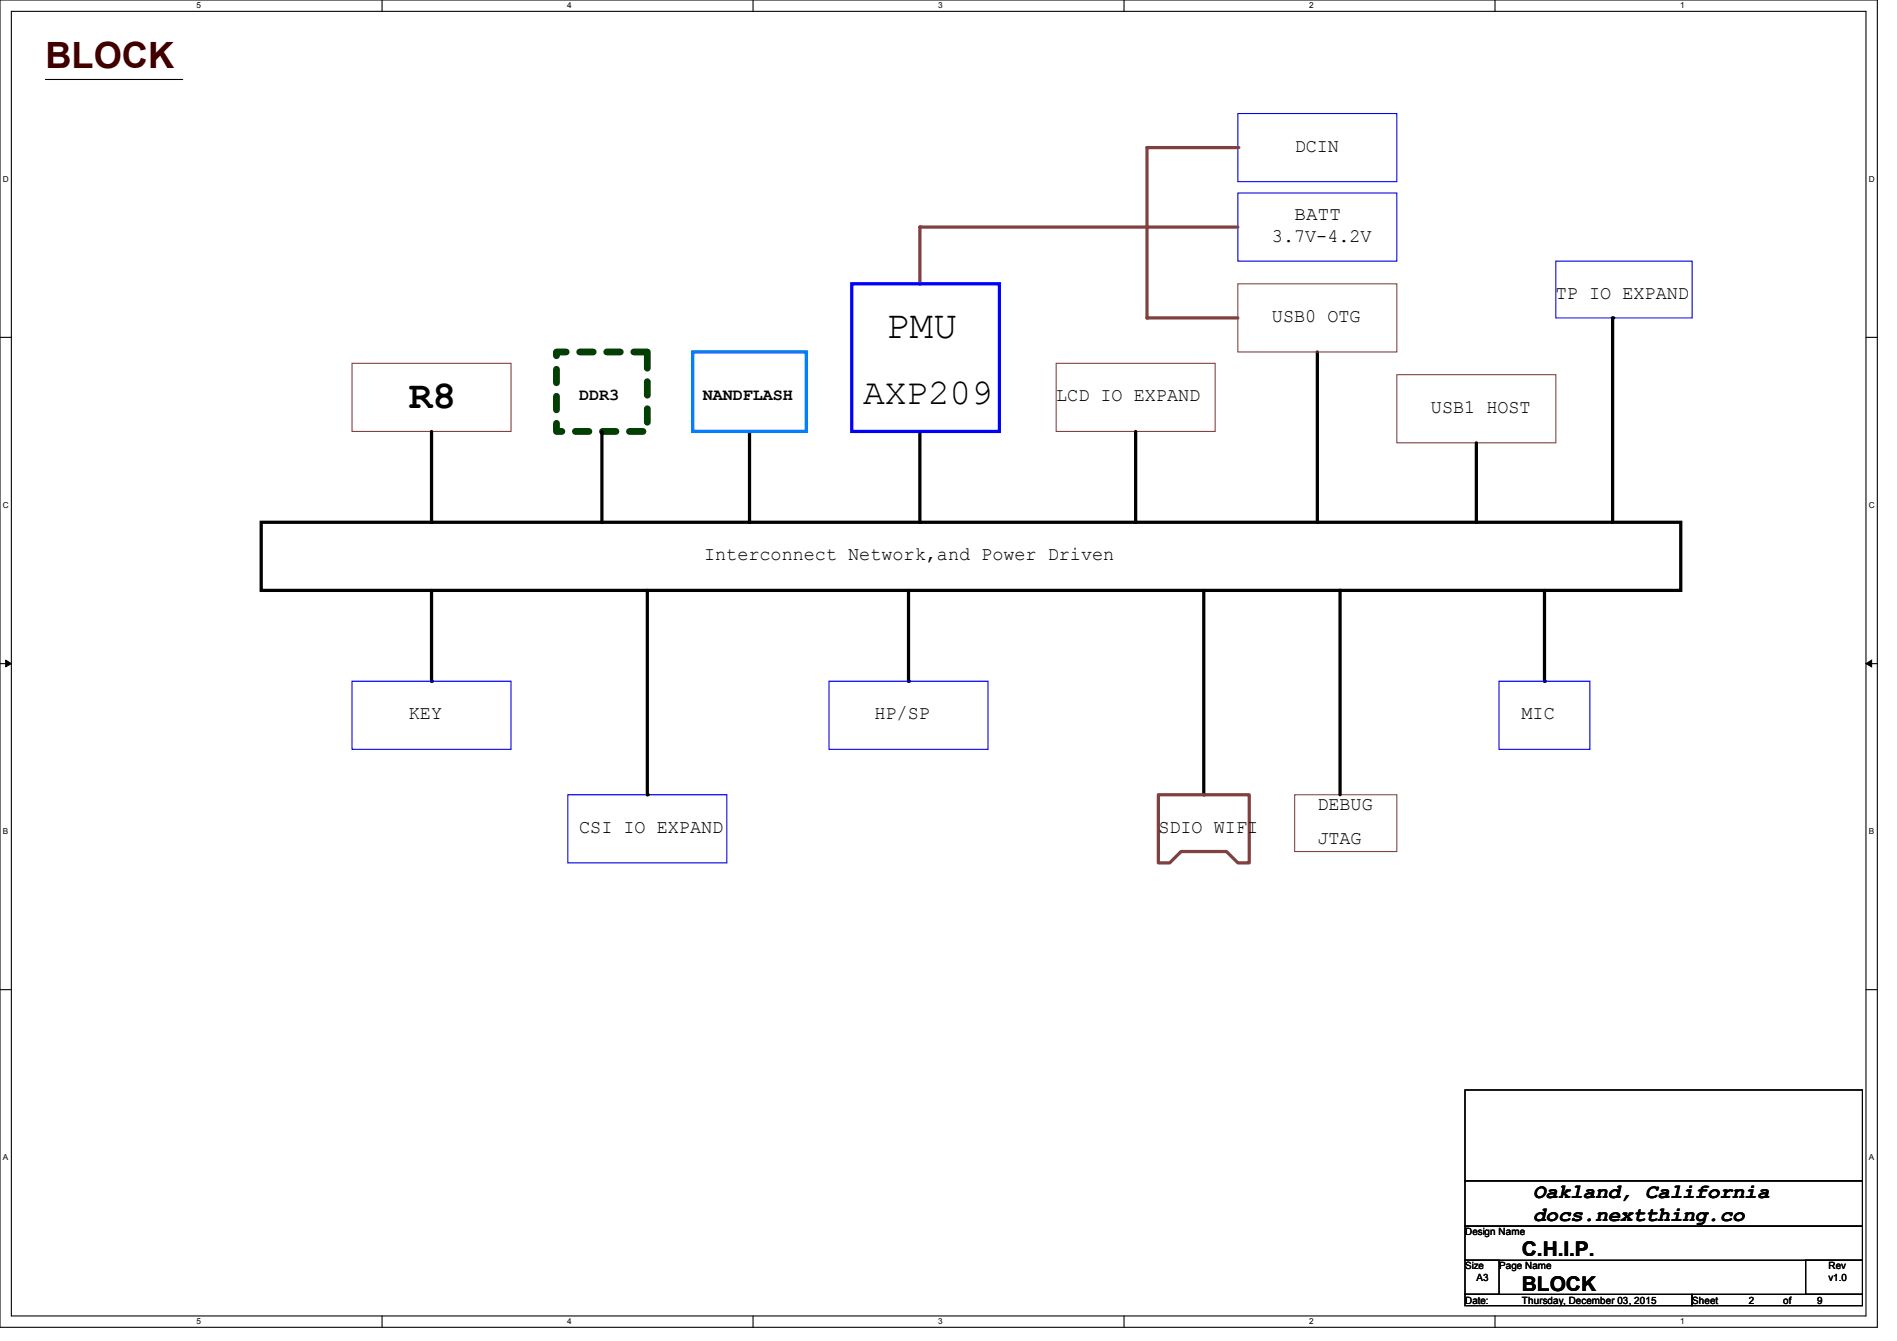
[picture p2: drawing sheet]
<svg xmlns="http://www.w3.org/2000/svg" width="297mm" height="210mm" viewBox="0 0 297 210" stroke-linecap="round" stroke-linejoin="round" font-family="sans-serif">
<path d="M0 0h293.9v207.9h-293.9zM1.8 1.8h290.3v204.3h-290.3z" fill="none" stroke="#000" stroke-width=".17"/>
<g fill="#fff">
<path d="M30.8 .2h.7v1.4h-.7z"/>
<path d="M30.8 206.2h.7v1.4h-.7z"/>
</g>
<path d="M59.8 0v1.8M59.8 206.1v1.8" fill="none" stroke="#000" stroke-width=".17"/>
<g fill="#fff">
<path d="M88.8 .2h.7v1.4h-.7z"/>
<path d="M88.8 206.2h.7v1.4h-.7z"/>
</g>
<path d="M117.9 0v1.8M117.9 206.1v1.8" fill="none" stroke="#000" stroke-width=".17"/>
<g fill="#fff">
<path d="M146.9 .2h.7v1.4h-.7z"/>
<path d="M146.9 206.2h.7v1.4h-.7z"/>
</g>
<path d="M176 0v1.8M176 206.1v1.8" fill="none" stroke="#000" stroke-width=".17"/>
<g fill="#fff">
<path d="M205 .2h.7v1.4h-.7z"/>
<path d="M205 206.2h.7v1.4h-.7z"/>
</g>
<path d="M234.1 0v1.8M234.1 206.1v1.8" fill="none" stroke="#000" stroke-width=".17"/>
<g fill="#fff">
<path d="M263.1 .2h.6v1.4h-.6z"/>
<path d="M263.1 206.2h.6v1.4h-.6z"/>
<path d="M.5 27.3h.9v1.4h-.9z"/>
<path d="M292.6 27.3h.9v1.4h-.9z"/>
<path d="M.5 78.4h.9v1.4h-.9z"/>
<path d="M292.6 78.4h.9v1.4h-.9z"/>
</g>
<path d="M0 52.8h1.8M292.1 52.8h1.8" fill="none" stroke="#000" stroke-width=".17"/>
<g fill="#fff">
<path d="M.5 129.5h.8v1.4h-.8z"/>
<path d="M292.6 129.5h.8v1.4h-.8z"/>
</g>
<path d="M0 103.9h1.8M292.1 103.9h1.8" fill="none" stroke="#000" stroke-width=".17"/>
<path d="M.9 103.4l.9 .5-.9 .5zM292.1 103.9l.9-.5v1z" fill="#000" stroke="#000" stroke-width=".16"/>
<g fill="#fff">
<path d="M.5 180.5h.8v1.4h-.8z"/>
<path d="M292.6 180.5h.8v1.4h-.8z"/>
</g>
<path d="M0 155h1.8M292.1 155h1.8" fill="none" stroke="#000" stroke-width=".17"/>
<path d="M165.4 56.9h24.8v10.7h-24.8z" fill="none" stroke="#804040" stroke-width=".17"/>
<path d="M206.2 55.1v26.7M117.3 67.6v14.2M144 67.6v14.2M177.8 67.6v14.2M40.9 81.8h222.2v10.7h-222.2zM67.6 92.5v14.2M142.2 92.5v14.2M188.5 92.5v32M241.8 92.5v14.2" fill="none" stroke="#000" stroke-width=".51"/>
<g fill="#000">
<circle cx="117.3" cy="81.8" r=".25"/>
<circle cx="144" cy="81.8" r=".25"/>
<circle cx="177.8" cy="81.8" r=".25"/>
<circle cx="206.2" cy="81.8" r=".25"/>
<circle cx="67.6" cy="106.7" r=".25"/>
<circle cx="142.2" cy="106.7" r=".25"/>
<circle cx="241.8" cy="106.7" r=".25"/>
<circle cx="188.5" cy="124.5" r=".25"/>
</g>
<path d="M193.8 17.8h24.9v10.6h-24.9zM193.8 30.2h24.9v10.7h-24.9z" fill="none" stroke="#00f" stroke-width=".17"/>
<path d="M179.6 49.8h14.2" fill="none" stroke="#804040" stroke-width=".51"/>
<circle cx="179.6" cy="49.8" r=".25" fill="#804040"/>
<path d="M179.6 23.1v26.7" fill="none" stroke="#804040" stroke-width=".51"/>
<circle cx="179.6" cy="23.1" r=".25" fill="#804040"/>
<path d="M179.6 23.1h14.2" fill="none" stroke="#804040" stroke-width=".51"/>
<circle cx="193.8" cy="23.1" r=".25" fill="#804040"/>
<path d="M179.6 35.6h14.2" fill="none" stroke="#804040" stroke-width=".51"/>
<circle cx="179.6" cy="35.6" r=".25" fill="#804040"/>
<path d="M144 35.6h35.6" fill="none" stroke="#804040" stroke-width=".51"/>
<circle cx="144" cy="35.6" r=".25" fill="#804040"/>
<path d="M144 35.6v8.8" fill="none" stroke="#804040" stroke-width=".51"/>
<circle cx="144" cy="44.4" r=".25" fill="#804040"/>
<path d="M55.1 56.9h24.9v10.7h-24.9zM193.8 44.4h24.9v10.7h-24.9zM218.7 58.7h24.9v10.6h-24.9zM202.7 124.5h16v8.8h-16z" fill="none" stroke="#804040" stroke-width=".17"/>
<path d="M252.5 49.8v32M67.6 67.6v14.2M94.2 67.6v14.2M231.1 69.3v12.5M101.3 92.5v32M209.8 92.5v32" fill="none" stroke="#000" stroke-width=".51"/>
<g fill="#000">
<circle cx="252.5" cy="49.8" r=".25"/>
<circle cx="67.6" cy="81.8" r=".25"/>
<circle cx="94.2" cy="81.8" r=".25"/>
<circle cx="209.8" cy="92.5" r=".25"/>
<circle cx="231.1" cy="81.8" r=".25"/>
<circle cx="101.3" cy="124.5" r=".25"/>
</g>
<path d="M133.3 44.4h23.2v23.2h-23.2z" fill="none" stroke="#00f" stroke-width=".51"/>
<path d="M243.6 40.9h21.3v8.9h-21.3zM55.1 106.7h24.9v10.6h-24.9zM129.8 106.7h24.9v10.6h-24.9zM234.7 106.7h14.2v10.6h-14.2zM88.9 124.5h24.9v10.6h-24.9z" fill="none" stroke="#00f" stroke-width=".17"/>
<path d="M181.4 124.5h14.2v10.6h-1.8l-1.8-1.8h-7.1l-1.8 1.8h-1.7z" fill="none" stroke="#804040" stroke-width=".51"/>
<path d="M7.1 12.4h21.3M28.4 12.4h.1M229.4 170.7h62.2v14.2h-62.2zM229.4 192h62.2v5.4h-62.2zM229.4 197.4h5.3v5.3h-5.3zM229.4 184.9h62.2v7.1h-62.2zM282.7 197.4h8.9v5.3h-8.9zM229.4 202.7h35.5v1.8h-35.5zM264.9 202.7h26.7v1.8h-26.7z" fill="none" stroke="#000" stroke-width=".17"/>
<path d="M87.1 55.1h14.2v12.5h-14.2z" fill="none" stroke="#004000" stroke-width="1.1" stroke-dasharray="2.1 2.1"/>
<path d="M108.5 55.1h17.7v12.5h-17.7z" fill="none" stroke="#0080ff" stroke-width=".51"/>
<g font-size="6.2">
<text x="138.7" y="52.9">PMU</text>
<text x="64" y="63.9">R8</text>
</g>
<text font-size="5.7" fill="#400000" x="7.1" y="10.6">BLOCK</text>
<text font-size="5.7" x="135.1" y="63.2">AXP209</text>
<g font-size="3.2">
<text x="240" y="187.6">Oakland, California</text>
<text x="240" y="191.1">docs.nextthing.co</text>
<text x="238.3" y="196.8">C.H.I.P.</text>
<text x="238.3" y="202.1">BLOCK</text>
</g>
<g font-size="3">
<text x="202.7" y="23.7">DCIN</text>
<text x="202.7" y="34.4">BATT</text>
<text x="199.1" y="38">3.7V-4.2V</text>
<text x="243.6" y="46.9">TP IO EXPAND</text>
<text x="199.1" y="50.4">USB0 OTG</text>
<text x="165.4" y="62.9">LCD IO EXPAND</text>
<text x="224" y="64.6">USB1 HOST</text>
<text x="110.2" y="87.8">Interconnect Network,and Power Driven</text>
<text x="64" y="112.6">KEY</text>
<text x="136.9" y="112.6">HP/SP</text>
<text x="238.2" y="112.6">MIC</text>
<text x="90.7" y="130.4">CSI IO EXPAND</text>
<text x="181.4" y="130.4">SDIO WIFI</text>
<text x="206.3" y="126.9">DEBUG</text>
<text x="206.3" y="132.2">JTAG</text>
</g>
<g font-size="2.6">
<text x="90.7" y="62.6">DDR3</text>
<text x="110" y="62.6">NANDFLASH</text>
</g>
<g font-size="1.6">
<text x="229.4" y="193.5">Design Name</text>
<text x="229.4" y="198.8">Size</text>
<text x="231.2" y="200.6">A3</text>
<text x="234.7" y="198.8">Page Name</text>
<text x="286.3" y="198.8">Rev</text>
<text x="286.3" y="200.6">v1.0</text>
<text x="229.4" y="204.1">Date:</text>
<text x="238.3" y="204.1">Thursday, December 03, 2015</text>
<text x="264.9" y="204.1">Sheet</text>
<text x="273.8" y="204.1">2</text>
<text x="279.2" y="204.1">of</text>
<text x="284.5" y="204.1">9</text>
</g>
<g font-size="1.3">
<text x="30.8" y="1.3">5</text>
<text x="88.8" y="1.3">4</text>
<text x="146.9" y="1.3">3</text>
<text x="205" y="1.3">2</text>
<text x="263.1" y="1.3">1</text>
<text x=".5" y="28.4">D</text>
<text x="292.6" y="28.4">D</text>
<text x=".5" y="79.5">C</text>
<text x="292.6" y="79.5">C</text>
<text x=".5" y="130.6">B</text>
<text x="292.6" y="130.6">B</text>
<text x=".5" y="181.7">A</text>
<text x="292.6" y="181.7">A</text>
<text x="30.8" y="207.4">5</text>
<text x="88.8" y="207.4">4</text>
<text x="146.9" y="207.4">3</text>
<text x="205" y="207.4">2</text>
<text x="263.1" y="207.4">1</text>
</g>
</svg>
